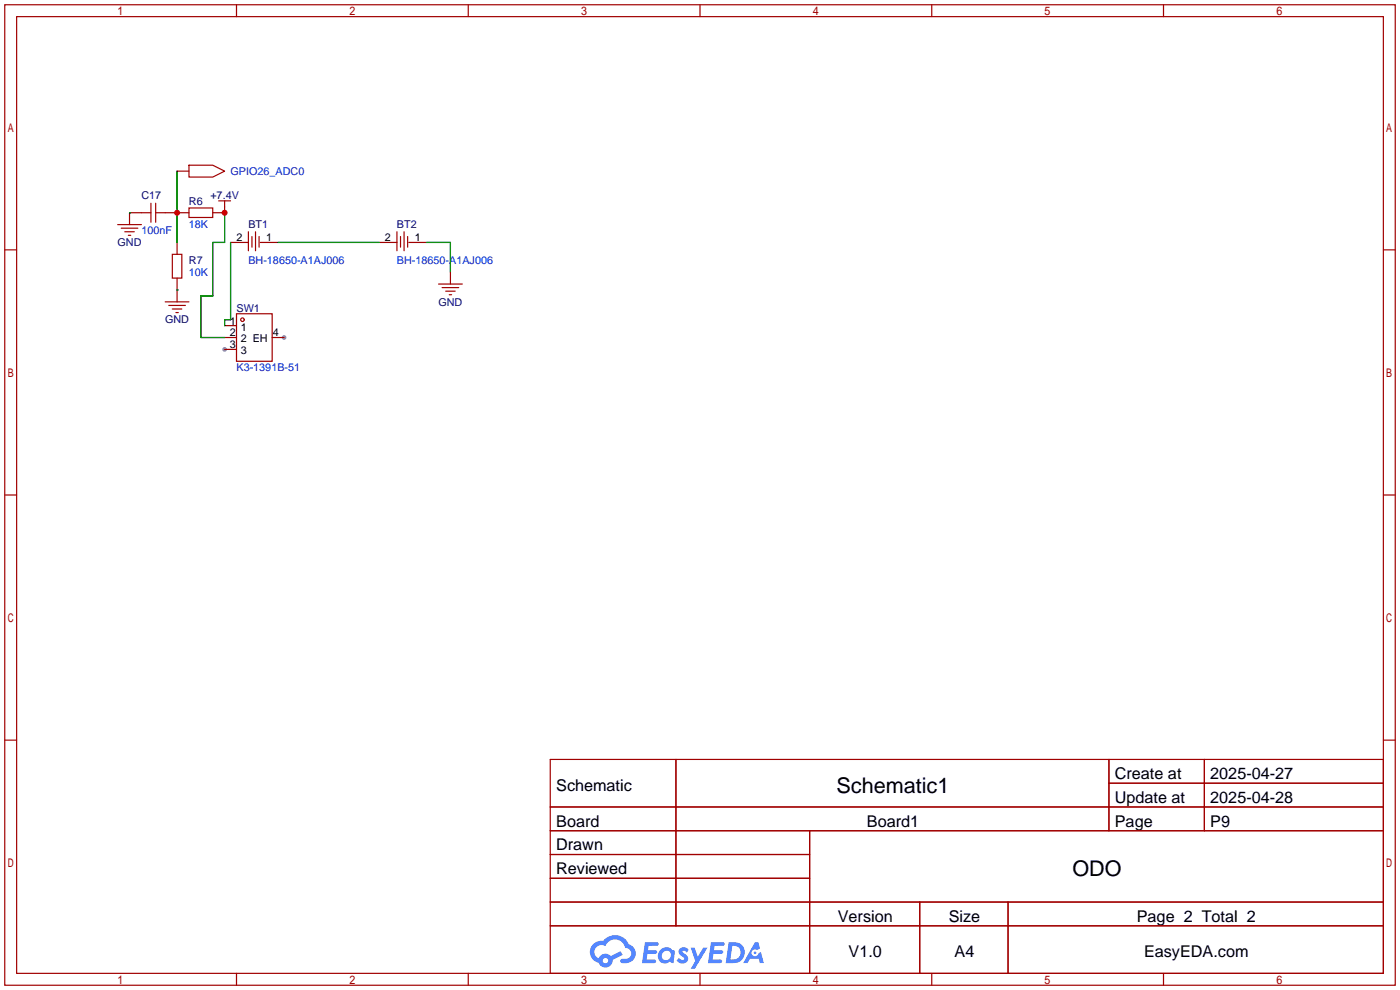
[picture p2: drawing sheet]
<svg xmlns="http://www.w3.org/2000/svg" width="299mm" height="212mm" viewBox="0 0 299 212" stroke-linecap="round" stroke-linejoin="round" font-family="sans-serif">
<g fill="#999">
<circle cx="48" cy="74.7" r=".51"/>
<circle cx="60.7" cy="72.1" r=".51"/>
</g>
<g fill="none" stroke="#a10000" stroke-width=".25">
<path d="M1 1h297.2v209.6h-297.2zM3.6 3.6h292.1v204.4h-292.1zM50.5 1v2.6M100.1 1v2.6M149.6 1v2.6M199.1 1v2.6M248.7 1v2.6M1 53.4h2.6M295.7 53.4h2.5M1 105.8h2.6M295.7 105.8h2.5M1 158.2h2.6"/>
<path d="M295.7 158.2h2.5M117.6 162.3h178.1v45.7h-178.1zM117.6 172.5h178.1M117.6 177.5h178.1M144.5 162.3v35.6M173 177.5v30.5M237 162.3v15.2M237 167.4h58.7M257.4 162.3v15.2M117.6 182.6h55.4M117.6 192.8h178.1M117.6 187.7h55.4"/>
<path d="M117.6 197.9h178.1M196.6 192.8v15.2M215.4 192.8v15.2M50.5 208v2.6M100.1 208v2.6M149.6 208v2.6M199.1 208v2.6M248.7 208v2.6"/>
</g>
<g fill="#5487ff">
<path d="M145.3 202.7a1.3 1.3 0 0 1 1.9 .3l-.4 .6a.54 .54 0 0 0-.9-.2l.1 .2a1.34 1.34 0 0 1 .9 1.8 1.47 1.47 0 0 1-2.3-.1l.5-.6 .8 .5a.31 .31 0 0 0 .4-.3 .31 .31 0 0 0-.3-.4 1.12 1.12 0 0 1-.7-1.8z"/>
<path d="M147.6 202.5h.9l.6 2 1.2-2h.9l-2.7 4.6h-.9l1-1.7z"/>
<path d="M137.8 201.4h1.7a1.31 1.31 0 0 1 1.2 .2 .4 .4 0 0 1-.3 .5l-1.8 .1-.1 .9h1.6a.4 .4 0 0 1 .4 .4 .4 .4 0 0 1-.5 .4h-1.6l-.2 1.2h1.4a.46 .46 0 0 1 .5 0 .46 .46 0 0 1 .1 .5l-.4 .2h-2.6z"/>
<path d="M151.9 201.4h1.7a1.32 1.32 0 0 1 1.2 .2 .39 .39 0 0 1-.3 .5l-1.8 .1-.1 .9h1.6a.4 .4 0 0 1 .4 .4 .4 .4 0 0 1-.4 .4h-1.7l-.2 1.2h1.4a.46 .46 0 0 1 .5 0 .46 .46 0 0 1 .1 .5l-.4 .2h-2.6z"/>
<path d="M161.3 201.4h.8l.3 1.3-.6 .4a.75 .75 0 0 0-1.1 .3 .75 .75 0 0 0 .5 1 .75 .75 0 0 0 .9-.7l.5-.2 .6 2.3h-.8l-.3-.9h-1.8l-.5 .9h-1z"/>
<path d="M155.7 201.4l-.6 4.4h1.5a2.27 2.27 0 0 0 2.6-2.2 2.27 2.27 0 0 0-2.7-2.2zM156.5 202.1a1.5 1.5 0 0 1 1.8 1.6 1.5 1.5 0 0 1-1.9 1.4h-.3z"/>
<path d="M141.2 203a1.6 1.6 0 0 0-.3 2.3 1.6 1.6 0 0 0 2.3 .2l.7 .3 .3-2.4-.1-.3-.5-.1a1.58 1.58 0 0 0-2.4 0zM141.8 203.5a.98 .98 0 0 1 1.6 .4 .98 .98 0 0 1-1.1 1.3 .94 .94 0 0 1-.9-.7 .94 .94 0 0 1 .4-1z"/>
<path d="M126.8 201.8a2.37 2.37 0 0 0 1.1 4 1.54 1.54 0 0 0 1.8 1 1.54 1.54 0 0 0 1.2-1.6l2.2-1.1-.5-.8-2 1a1.57 1.57 0 0 0-2.7 .5 1.5 1.5 0 0 1-.7-2.1 1.5 1.5 0 0 1 2.2-.5 2.23 2.23 0 0 1 2.3-1.4 2.23 2.23 0 0 1 2 1.8 1.16 1.16 0 0 1 1.2 1.1 1.16 1.16 0 0 1-1.1 1.2h-.7a.47 .47 0 0 0-.5 .4 .47 .47 0 0 0 .4 .5 2.17 2.17 0 0 0 2.5-.9 2.17 2.17 0 0 0-.3-2.7l-.8-.4a3.2 3.2 0 0 0-5.5-.7l-1.1 .1zM128.8 205.3a.6 .6 0 0 1 1.2 0 .6 .6 0 0 1-1.2 0z"/>
<circle cx="161.4" cy="203.6" r=".28"/>
</g>
<g fill="none" stroke="#870000" stroke-width=".25">
<path d="M37.8 36.6h2.6M30.2 45.5h-2.5v2.5M35.3 45.5h5.1M37.8 51.8v2.6M37.8 59.4v5.1M48 44.2v1.3h-2.5M49.3 51.8h3.8M55.6 51.8h3.8M81 51.8h3.8M87.4 51.8h3.8M96.3 58.2v2.5M48 69.6h2.5"/>
<path d="M48 72.1h2.5M48 74.7h2.5M58.2 72.1h2.5"/>
</g>
<g fill="none" stroke="#a10000" stroke-width=".25">
<path d="M40.4 35.3h5.1l2.5 1.3-2.5 1.2h-5.1zM25.1 48h5.1M25.9 48.8h3.6M26.7 49.5h2M27.4 50.3h.5M30.2 45.5h2.1M32.3 43.4v4.1M33.3 43.4v4.1M33.3 45.5h2M36.8 54.4h2.1v5h-2.1zM40.4 44.4h5.1v2.1h-5.1zM46.7 42.9h2.6"/>
<path d="M48 42.9v1.3M53.1 49.5v4.1M53.8 50.5v2.3M54.6 49.5v4.1M55.4 50.5v2.3M84.8 49.5v4.1M85.6 50.5v2.3M86.4 49.5v4.1M87.1 50.5v2.3M35.3 64.5h5.1M36.1 65.3h3.5M36.8 66h2.1"/>
<path d="M37.6 66.8h.5M50.5 67.1h7.7v10.1h-7.7zM93.7 60.7h5.1M94.5 61.5h3.5M95.2 62.2h2.1M96 63h.5"/>
<circle cx="51.8" cy="68.3" r=".38"/>
</g>
<path d="M37.8 36.6v15.2M27.7 45.5h.1M48 45.5v6.3h-2.5v11.4h-2.6v8.9h5.1M49.3 51.8v16.5h-1.3v1.3M59.4 51.8h21.6M91.2 51.8h5.1v6.4M37.8 62h.1" fill="none" stroke="#008700" stroke-width=".25"/>
<g fill="#c00">
<circle cx="37.8" cy="45.5" r=".63"/>
<circle cx="48" cy="45.5" r=".63"/>
</g>
<g font-size="4.6">
<text x="178.8" y="169.4">Schematic1</text>
<text x="229.2" y="187.2">ODO</text>
</g>
<g font-size="3.5">
<text x="238.3" y="166.5">Create at</text>
<text x="258.7" y="166.5">2025-04-27</text>
<text x="118.9" y="169.1">Schematic</text>
<text x="238.3" y="171.6">Update at</text>
<text x="258.7" y="171.6">2025-04-28</text>
<text x="118.9" y="176.7">Board</text>
<text x="185.3" y="176.7">Board1</text>
<text x="238.3" y="176.7">Page</text>
<text x="258.7" y="176.7">P9</text>
<text x="118.9" y="181.8">Drawn</text>
<text x="118.9" y="186.8">Reviewed</text>
<text x="179.1" y="197">Version</text>
<text x="202.8" y="197">Size</text>
<text x="243" y="197">Page 2 Total 2</text>
<text x="181.4" y="204.6">V1.0</text>
<text x="204" y="204.6">A4</text>
<text x="244.5" y="204.6">EasyEDA.com</text>
</g>
<g font-size="2.3" fill="#00f">
<text x="49.3" y="37.4">GPIO26_ADC0</text>
<text x="30.2" y="50.1">100nF</text>
<text x="40.4" y="48.8">18K</text>
<text x="40.4" y="59">10K</text>
<text x="53.1" y="56.4">BH-18650-A1AJ006</text>
<text x="84.8" y="56.4">BH-18650-A1AJ006</text>
<text x="50.5" y="79.3">K3-1391B-51</text>
</g>
<g font-size="2.3" fill="#000080">
<text x="30.2" y="42.5">C17</text>
<text x="40.4" y="43.7">R6</text>
<text x="45" y="42.5">+7.4V</text>
<text x="25.1" y="52.6">GND</text>
<text x="53.1" y="48.8">BT1</text>
<text x="84.8" y="48.8">BT2</text>
<text x="40.4" y="56.4">R7</text>
<text x="93.7" y="65.3">GND</text>
<text x="35.3" y="69.1">GND</text>
<text x="50.5" y="66.6">SW1</text>
</g>
<g font-size="2.3">
<text x="50.5" y="51.6">2</text>
<text x="56.9" y="51.6">1</text>
<text x="82.3" y="51.6">2</text>
<text x="88.6" y="51.6">1</text>
<text x="49.1" y="69.4">1</text>
<text x="49.1" y="71.9">2</text>
<text x="51.5" y="70.6">1</text>
<text x="58.3" y="71.9">4</text>
<text x="49.1" y="74.4">3</text>
<text x="51.5" y="73.2">2 EH</text>
<text x="51.5" y="75.7">3</text>
</g>
</svg>
